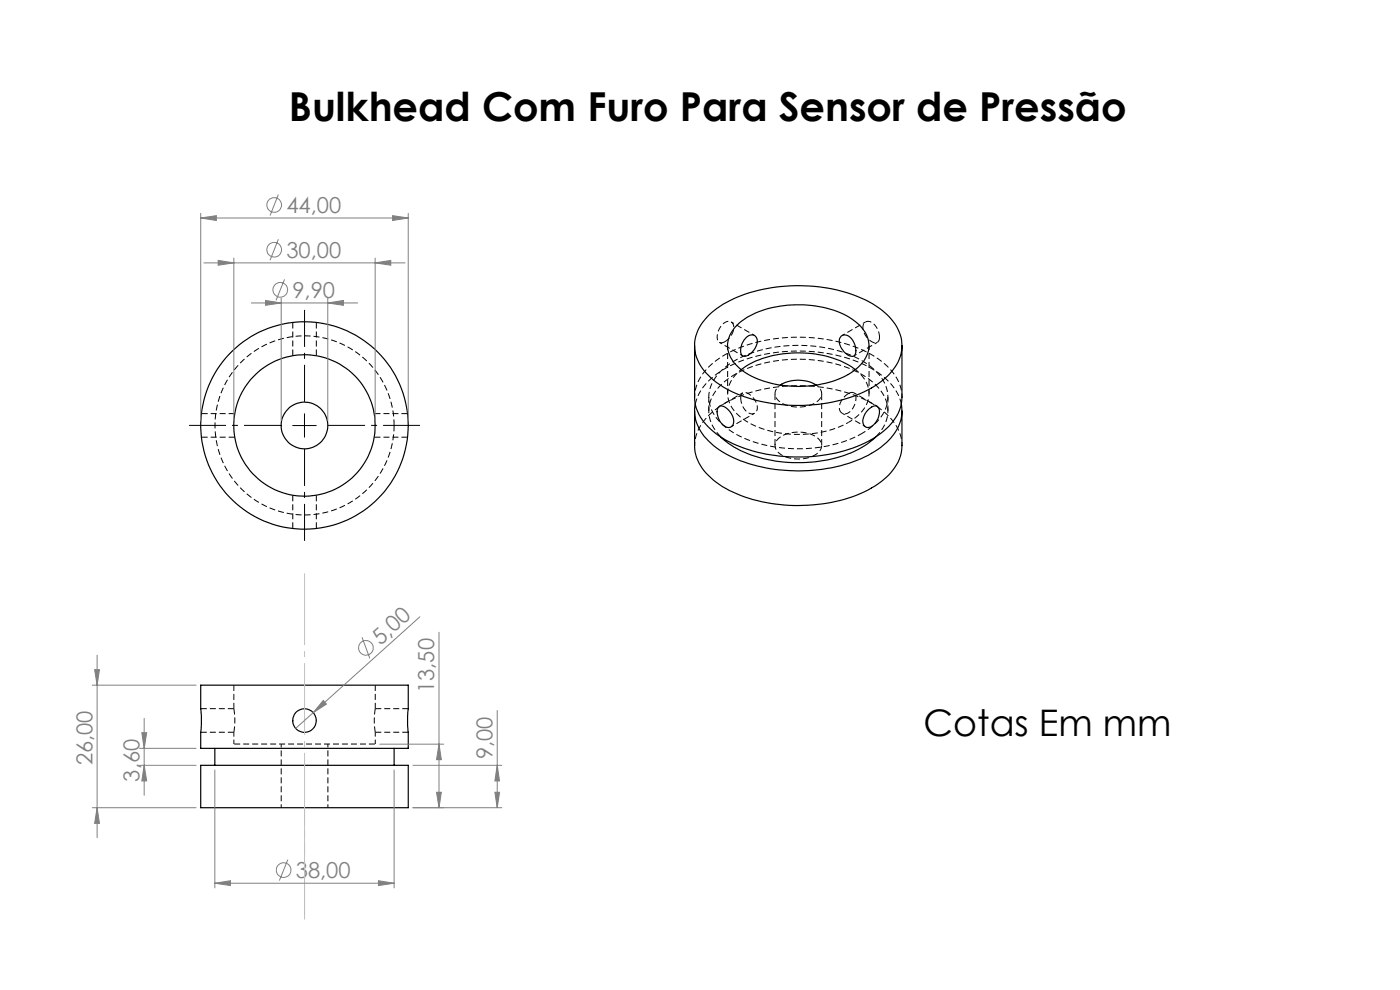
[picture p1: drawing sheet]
<svg xmlns="http://www.w3.org/2000/svg" width="297mm" height="210mm" viewBox="0 0 297 210" stroke-linecap="round" stroke-linejoin="round" font-family="sans-serif">
<g fill="none" stroke="#000" stroke-width=".21" stroke-dasharray="1.3 .6" stroke-linecap="butt">
<path d="M62.1 68.4v7M67.1 75.4v-7M153.8 72.5a1.04 1.04 0 0 1-1.3 0 1.04 1.04 0 0 1-.3-1.2 3.1 3.1 0 0 1 2.6-3.1 1.42 1.42 0 0 1 .8 2l-.8 1.4-1 .9M186.6 71.5a1.04 1.04 0 0 1-.6 1.2 1.04 1.04 0 0 1-1.3-.4 3.1 3.1 0 0 1-1.4-3.8 1.53 1.53 0 0 1 2.4 .6l.6 1.1 .3 1.3M42.8 92.7h7M49.8 87.7h-7M79.4 92.7h7.1M83.6 90.2a19 19 0 0 1-27.9 16.8 19 19 0 0 1-1.7-32.6 19 19 0 0 1 29.5 14l.1 1.8M86.5 87.7h-7.1M152.9 92.7a7.3 7.3 0 0 1 .4-11.4 24.3 24.3 0 0 1 15.7-5.1 25.2 25.2 0 0 1 16 4.8 7.5 7.5 0 0 1 2.8 8.8l-.9 1.5-1.1 1.4M157.1 84.4a1.01 1.01 0 0 1 .6-1.1 1.01 1.01 0 0 1 1.3 .3 3 3 0 0 1 1.4 3.8 1.51 1.51 0 0 1-2.4-.6l-.6-1.1-.3-1.3M180 83.5a1.01 1.01 0 0 1 1.3-.1 1.01 1.01 0 0 1 .3 1.3 3 3 0 0 1-2.6 3.1 1.51 1.51 0 0 1-.7-2.4l.7-1 1-.9"/>
<path d="M62.1 105v7.1M67.1 112.1v-7.1M42.6 155.3h7M49.6 145.3v5M49.6 150.3a15 15 0 0 1 0 5M49.6 150.3h-7M62.1 152.7v.4M67.1 152.9v-.1M79.6 155.3a15 15 0 0 1 0-5M79.6 155.3h7M79.6 150.3v-5M86.6 150.3h-7"/>
</g>
<path d="M164.4 83.5v11M174.3 94.5v-11M79.6 157.8h-30" fill="none" stroke="#000" stroke-width=".21" stroke-dasharray="1.3 .6" stroke-dashoffset="-.1" stroke-linecap="butt"/>
<path d="M154.4 73.3v10.2M181.5 78.4a6 6 0 0 1 2.3 7.5 9.2 9.2 0 0 1-3.8 3.7M182.8 92a29.6 29.6 0 0 1-27-.1 9.7 9.7 0 0 1-5.4-7.3 8.7 8.7 0 0 1 4.6-7.5 29 29 0 0 1 21.4-3.1 17.4 17.4 0 0 1 10.8 6.4 7.1 7.1 0 0 1-1.5 9.4l-2.9 2.2M184.4 83.5v-10.2M49.6 155.3v2.5M79.6 157.8v-2.5" fill="none" stroke="#000" stroke-width=".21" stroke-dasharray="1.3 .6" stroke-dashoffset=".3" stroke-linecap="butt"/>
<path d="M152.6 72.6l5 2.9M160.1 71.2l-5-2.9M181.1 75.5l5-2.9M183.6 68.3l-5 2.9M155.1 90.5l5-2.8M157.6 83.3l-5 2.9M178.6 87.7l5 2.8M186.1 86.2l-5-2.9M59.7 157.8v13.5M69.6 171.3v-13.5" fill="none" stroke="#000" stroke-width=".21" stroke-dasharray="1.3 .6" stroke-dashoffset=".6" stroke-linecap="butt"/>
<g fill="none" stroke="#000" stroke-width=".25">
<path d="M147.4 73.3v10.9a9.8 9.8 0 0 0 4.5 7.8 31.3 31.3 0 0 0 20.6 4.8 26.7 26.7 0 0 0 15.5-5.9 9.1 9.1 0 0 0 3.3-6.7v-10.9M150.4 66.8a25.8 25.8 0 0 1 15.3-6 32.2 32.2 0 0 1 20.1 4.1 10.9 10.9 0 0 1 5.5 7.9 9.1 9.1 0 0 1-3.8 7.7 27.2 27.2 0 0 1-16 5.4 30.8 30.8 0 0 1-19.6-4.8 10.6 10.6 0 0 1-4.5-7 8.8 8.8 0 0 1 3-7.3zM156.5 68.9a17.9 17.9 0 0 1 11.5-4.2 20.8 20.8 0 0 1 13.2 3.3 6.2 6.2 0 0 1 2.9 6.8 9.8 9.8 0 0 1-6.1 5.6 23.6 23.6 0 0 1-19.7-1.2 7.3 7.3 0 0 1-4-6.2 6.3 6.3 0 0 1 2.2-4.1zM157.2 78.4a21.5 21.5 0 0 1 16.6-3.2 16.7 16.7 0 0 1 7.7 3.2M158.4 71.5a1.31 1.31 0 0 1 1.7-.3 1.31 1.31 0 0 1 .5 1.6 3.7 3.7 0 0 1-2.8 2.8 1.4 1.4 0 0 1-.6-1.9l.5-1.2zM178.4 71.3a1.66 1.66 0 0 1 2.5 .8 3.1 3.1 0 0 1 .3 3.4 2.42 2.42 0 0 1-2.7-1.6 2.15 2.15 0 0 1-.1-2.6zM147.4 87.2v7.3a9.4 9.4 0 0 0 3.9 7.3 28 28 0 0 0 16.2 5.4 32.6 32.6 0 0 0 18.1-4.1 11.2 11.2 0 0 0 5.7-7.9v-8M147.5 85.7a9.2 9.2 0 0 0 3.8 8.8 28.6 28.6 0 0 0 17.2 5.4 30.1 30.1 0 0 0 18.4-5 9.7 9.7 0 0 0 4.4-8.2l-.1-1M152.4 86.4a1.37 1.37 0 0 1 2 .4 3.1 3.1 0 0 1 1.1 3.4 1.27 1.27 0 0 1-2.1 0 3.6 3.6 0 0 1-1-3.8zM152.9 92.7a22.7 22.7 0 0 0 13.5 5.3 27.7 27.7 0 0 0 17.6-3.9l1.8-1.4M165.6 81.7a7.3 7.3 0 0 1 7.5 0M184.3 86.8l.3-.2a1.12 1.12 0 0 1 1.5-.4 1.12 1.12 0 0 1 .4 1.5 3.4 3.4 0 0 1-2.4 3 1.4 1.4 0 0 1-.9-2.2l.3-.7z"/>
<path d="M42.6 145.3h44v5l-.1 1.6 .1 6.8h-44l.1-4.9zM45.6 158.7v3.6M83.6 158.7v3.6M42.6 162.3h44v9h-44z"/>
<circle cx="64.6" cy="90.2" r="15"/>
<circle cx="64.6" cy="90.2" r="22"/>
<circle cx="64.6" cy="90.2" r="4.9"/>
<circle cx="64.6" cy="152.8" r="2.51"/>
</g>
<path d="M147.4 84.2a10.4 10.4 0 0 1 5.4-8.3 33 33 0 0 1 21.9-4 24.1 24.1 0 0 1 14 6.3 8.9 8.9 0 0 1 2.7 6M147.4 94.5a10.4 10.4 0 0 1 5.4-8.3 33 33 0 0 1 21.9-4 24.1 24.1 0 0 1 14 6.2 8.9 8.9 0 0 1 2.7 6.1M172.9 96.5a7.4 7.4 0 0 1-7.8-.6 2 2 0 0 1 .6-3.3 7.2 7.2 0 0 1 8.1 .6 2.04 2.04 0 0 1-.9 3.3" fill="none" stroke="#000" stroke-width=".21" stroke-dasharray="1.3 .6" stroke-dashoffset=".5" stroke-linecap="butt"/>
<path d="M165.6 81.7a2.07 2.07 0 0 0-1.2 1.9 2.07 2.07 0 0 0 1.4 1.9 7.2 7.2 0 0 0 8-.8 1.97 1.97 0 0 0-.6-3M180 89.6a23.3 23.3 0 0 1-21.7-.2 6.9 6.9 0 0 1-3.9-6.7 7.1 7.1 0 0 1 2.8-4.3" fill="none" stroke="#000" stroke-width=".21" stroke-dasharray="1.3 .6" stroke-dashoffset=".7" stroke-linecap="butt"/>
<path d="M147.5 85.7a12.1 12.1 0 0 1 6.7-7.7 34.6 34.6 0 0 1 30.2-.1 12.2 12.2 0 0 1 6.8 7.8M150.4 84.2v3M188.4 87.2v-3" fill="none" stroke="#000" stroke-width=".21" stroke-dasharray="1.3 .6" stroke-dashoffset=".1" stroke-linecap="butt"/>
<g fill="none" stroke="#808080" stroke-width=".21">
<path d="M42.6 46.2l3.3-.5v1.1zM42.6 45.3v43.9M42.6 46.2h44M43.3 55.8h42.6M46.3 55.2l3.3 .6-3.3 .5zM49.6 54.7v34.5M59.1 41.3l-1.8 4.4M59.1 50.8l-1.8 4.4M60.4 59.3l-1.8 4.4M79.6 55.8l3.3-.6v1.1zM79.6 54.7v34.5M83.3 45.7l3.3 .5-3.3 .6z"/>
<path d="M86.6 45.3v43.9M53.3 64.3h22.6M56.3 63.7l3.4 .6-3.4 .5zM59.7 63.2v26M69.5 64.3l3.3-.6v1.1zM69.5 63.2v26M20.6 139v38.7M76.8 135.2l1.7 4.5M89.1 130.8l-22.6 20.4M93.1 134.1v37.2M19.6 145.3h22M20.1 142.1h1l-.5 3.2z"/>
<path d="M29.6 158.7h12M30.1 155.4h1l-.5 3.3zM30.6 152.4v16.3M66.5 151.2l-3.8 3.3M68.6 148.6l.7 .8-2.8 1.8zM80.6 157.9h13.5M93.1 157.9l.5 3.2h-1zM105.5 150.7v20.6M19.6 171.3h22M20.6 171.3l.5 3.4h-1zM29.6 162.3h12M30.6 162.3l.5 3.4h-1z"/>
<path d="M45.6 163.3v25M83.6 163.3v25M87.6 171.3h18.9M87.6 162.3h18.9M92.6 168.1h1l-.5 3.2zM105 168.1h1l-.5 3.2zM105.5 162.3l.5 3.4h-1zM45.6 187.4l3.3-.6v1zM45.6 187.4h38M61.1 182.3l-1.8 4.5M80.3 186.8l3.3 .6-3.3 .4z"/>
<circle cx="58.2" cy="53" r="1.55"/>
<circle cx="58.2" cy="43.5" r="1.55"/>
<circle cx="59.5" cy="61.5" r="1.55"/>
<circle cx="77.6" cy="137.4" r="1.55"/>
<circle cx="60.2" cy="184.6" r="1.55"/>
</g>
<path d="M59.6 90.2h-19.5M64.6 85.2v-19.5M64.6 95.2v19.5M69.6 90.2h19.5" fill="none" stroke="#000" stroke-width=".21" stroke-dasharray="15.2 1.3 1.3 1.3" stroke-dashoffset="7.4" stroke-linecap="butt"/>
<path d="M64.6 171.3v23.7" fill="none" stroke="#c0c0c0" stroke-width=".21" stroke-dasharray="15.2 1.3 1.3 1.3" stroke-dashoffset="5.3" stroke-linecap="butt"/>
<path d="M64.6 195v-74.5" fill="none" stroke="#c0c0c0" stroke-width=".21" stroke-dasharray="15.2 1.3 1.3 1.3" stroke-dashoffset="-1.1" stroke-linecap="butt"/>
<path d="M62.1 90.3h5M64.6 87.8v4.9" fill="none" stroke="#000" stroke-width=".21"/>
<g fill="#808080">
<path d="M68.6 148.6l.7 .8-2.8 1.8z"/>
<path d="M45.6 187.4l3.3-.6v1zM80.3 186.8l3.3 .6-3.3 .4zM42.6 46.2l3.3-.5v1.1zM83.3 45.7l3.3 .5-3.3 .6zM46.3 55.2l3.3 .6-3.3 .5zM79.6 55.8l3.3-.6v1.1zM56.3 63.7l3.4 .6-3.4 .5zM69.5 64.3l3.3-.6v1.1z"/>
<path d="M105 168.1h1l-.5 3.2zM105.5 162.3l.5 3.4h-1z"/>
<path d="M20.1 142.1h1l-.5 3.2zM20.6 171.3l.5 3.4h-1zM30.1 155.4h1l-.5 3.3zM30.6 162.3l.5 3.4h-1zM93.1 157.9l.5 3.2h-1zM92.6 168.1h1l-.5 3.2z"/>
</g>
<text font-size="8.5" x="61.3" y="25.8">Bulkhead Com Furo Para Sensor de Pressão</text>
<text font-size="7.8" x="195.9" y="156.1">Cotas Em mm</text>
<g font-size="4.7" fill="#808080">
<text x="60.8" y="45.2">44,00</text>
<text x="60.8" y="54.7">30,00</text>
<text x="62" y="63.2">9,90</text>
<text x="80.7" y="137" transform="rotate(-42 80.7 137)">5,00</text>
<text x="92.1" y="147" transform="rotate(-90 92.1 147)">13,50</text>
<text x="104.5" y="161" transform="rotate(-90 104.5 161)">9,00</text>
<text x="19.6" y="162.3" transform="rotate(-90 19.6 162.3)">26,00</text>
<text x="29.6" y="165.8" transform="rotate(-90 29.6 165.8)">3,60</text>
<text x="62.8" y="186.3">38,00</text>
</g>
</svg>
